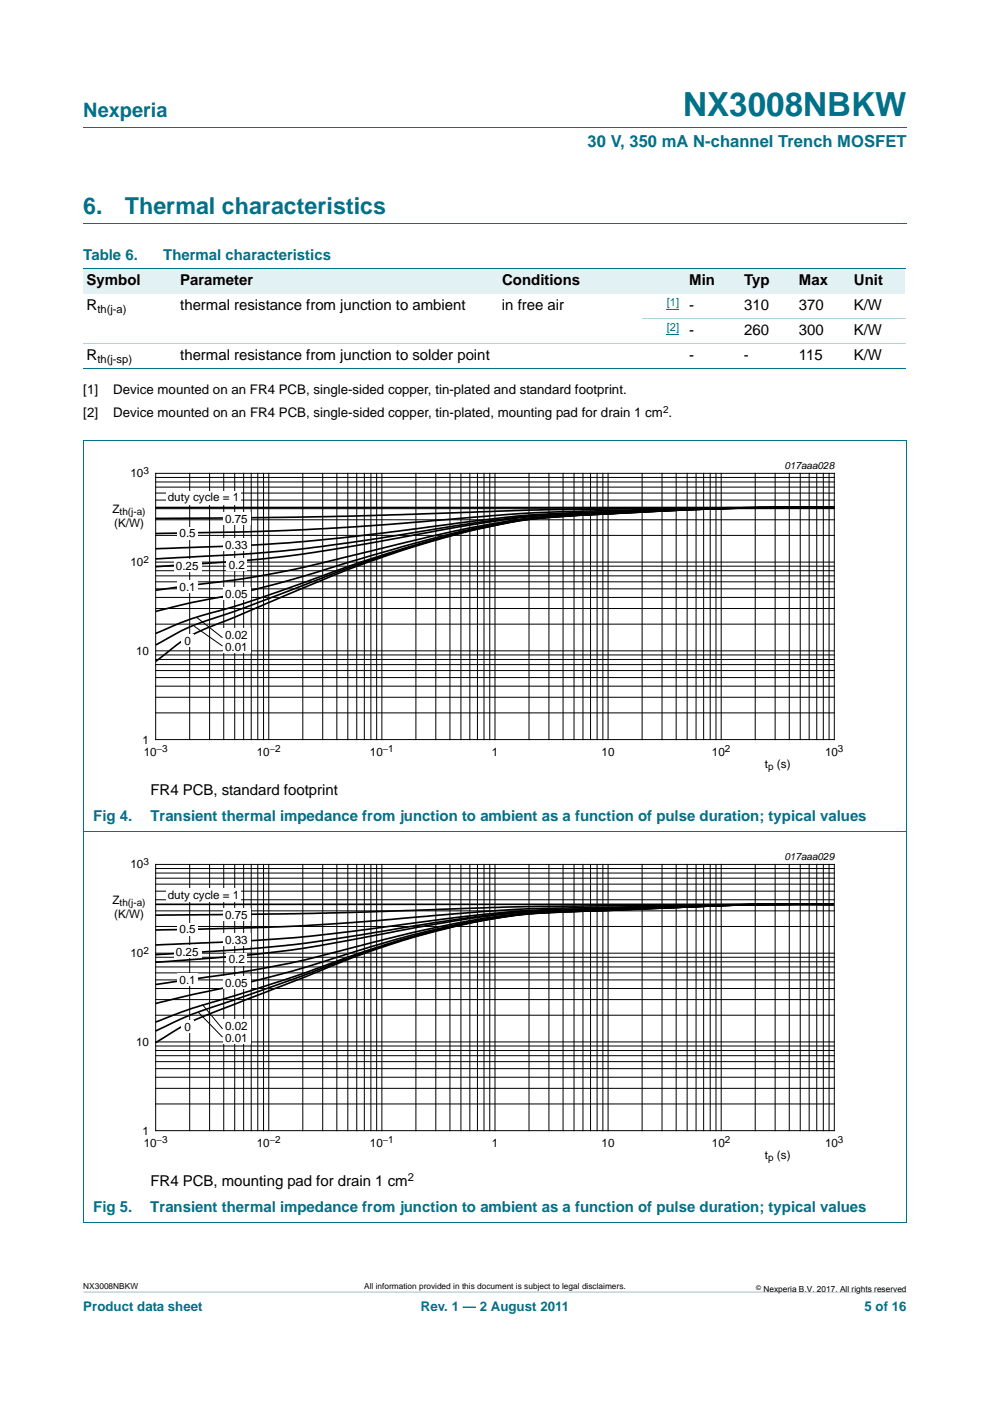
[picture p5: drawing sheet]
<svg xmlns="http://www.w3.org/2000/svg" width="210mm" height="297mm" viewBox="0 0 210 297" stroke-linecap="round" stroke-linejoin="round" font-family="sans-serif">
<path d="M17.7 273.9l174.6 .1z" fill="#00718a"/>
<path d="M17.7 27h174.6M17.7 47.4h174.6" fill="none" stroke="#00718a" stroke-width=".21"/>
<g fill="#e2f1f4">
<path d="M17.7 57h19.8v5.3h-19.8z"/>
<path d="M37.5 57h68.3v5.3h-68.3z"/>
<path d="M105.8 57h30.4v5.3h-30.4z"/>
<path d="M136.2 57h20.9v5.3h-20.9z"/>
<path d="M157.1 57h11.7v5.3h-11.7z"/>
<path d="M168.8 57h11.6v5.3h-11.6z"/>
<path d="M180.4 57h11.6v5.3h-11.6z"/>
</g>
<path d="M141.4 65.5h2.7M141.4 70.8h2.7" fill="none" stroke="#00f" stroke-width=".21"/>
<path d="M17.7 57h174.3M17.7 78.1h174.3M17.6 176.2h174.7M17.6 259.1h174.7M17.7 259.1v-165.8h174.6v165.8" fill="none" stroke="#00718a" stroke-width=".21"/>
<path d="M17.7 72.8h174.3M136.2 67.5h55.8" fill="none" stroke="#a5d5dc" stroke-width=".21"/>
<path d="M20.3 97.5h169.4v66.4h-169.4z" fill="none" stroke="#fff" stroke-width=".21"/>
<g fill="none" stroke="#000" stroke-width=".21">
<path d="M33 100.4h144v56.4h-144zM33 119.2h144M33 113.5h144M33 110.2h144M33 107.9h144M33 106h144M33 104.5h144M33 103.3h144M33 102.2h144M33 101.2h144M40.2 100.4v56.4M44.5 100.4v56.4"/>
<path d="M47.5 100.4v56.4M49.8 100.4v56.4M51.7 100.4v56.4M53.3 100.4v56.4M54.7 100.4v56.4M55.9 100.4v56.4M57 100.4v56.4M64.2 100.4v56.4M68.4 100.4v56.4M71.4 100.4v56.4M73.8 100.4v56.4M75.7 100.4v56.4"/>
<path d="M77.3 100.4v56.4M78.7 100.4v56.4M79.9 100.4v56.4M81 100.4v56.4M88.2 100.4v56.4M92.4 100.4v56.4M95.4 100.4v56.4M97.8 100.4v56.4M99.7 100.4v56.4M101.3 100.4v56.4M102.7 100.4v56.4M103.9 100.4v56.4"/>
<path d="M105 100.4v56.4M112.2 100.4v56.4M116.4 100.4v56.4M119.4 100.4v56.4M121.8 100.4v56.4M123.6 100.4v56.4M125.3 100.4v56.4M126.6 100.4v56.4M127.9 100.4v56.4M129 100.4v56.4M136.2 100.4v56.4M140.4 100.4v56.4"/>
<path d="M143.4 100.4v56.4M145.7 100.4v56.4M147.6 100.4v56.4M149.2 100.4v56.4M150.6 100.4v56.4M151.9 100.4v56.4M153 100.4v56.4M160.2 100.4v56.4M164.4 100.4v56.4M167.4 100.4v56.4M169.7 100.4v56.4M171.6 100.4v56.4"/>
<path d="M173.2 100.4v56.4M174.6 100.4v56.4M175.8 100.4v56.4M33 139.8h144M33 138.9h144M33 138h144M33 132.3h144M33 129h144M33 126.7h144M33 124.8h144M33 123.4h144M33 122.1h144"/>
<path d="M33 121h144M33 120h144M33 151.1h144M33 147.8h144M33 145.5h144M33 143.7h144M33 142.2h144M33 140.9h144"/>
</g>
<path d="M33.2 107.6h143.5M176.7 107.6h-22.1l-36.4 .4-44.9 1.5-40.1 .4M176.7 107.6l-28.2 .2-31.6 .8-10.2 .5-23.9 2.1-13.7 .9-16.3 .6-19.6 .4M176.7 107.6l-22.1 .1-30 .9a219.1 219.1 0 0 0-29.1 2.5l-20.6 2.7-13.4 1.3-9.6 .6-18.7 .6M176.7 107.6l-18.6 .1-30.9 1a186.4 186.4 0 0 0-31.7 3l-22.7 3.5a254.1 254.1 0 0 1-25.1 2.5l-14.5 .8M176.7 107.6l-19.5 .1-31.8 1.1a207 207 0 0 0-37.2 4.6l-14.9 2.6a238.4 238.4 0 0 1-25.6 3.2l-14.5 .9M176.7 107.6l-20.4 .1-30.9 1.3a136.6 136.6 0 0 0-28.2 3.4l-22.3 5.3a222 222 0 0 1-36.5 6.7l-5.2 .7M176.7 107.6h-11.9l-13.7 .3-25.7 1.1a132 132 0 0 0-20.4 2.2l-7.8 1.6-10 2.6-12.3 3.5-12.5 3.9-11.5 2.9a214.9 214.9 0 0 0-17.7 3.9M176.7 107.6h-11.9l-13.7 .3-23.1 1.1a172.2 172.2 0 0 0-19.6 1.6 247.4 247.4 0 0 0-40.5 11.7l-5.5 2a222.9 222.9 0 0 1-21.4 6.8l-2.6 .9-5.2 2.2M176.7 107.6l-20.4 .1-11.8 .4-16.5 .9a194.4 194.4 0 0 0-19.6 1.7l-10.6 2.3-11.5 3.2a346.5 346.5 0 0 0-27.4 10l-9 3.4-6 2a47.7 47.7 0 0 0-10.7 5.1M176.7 107.6l-22.1 .2-10.1 .3-15.6 .9a136.5 136.5 0 0 0-23.9 2.4l-3.5 .7a246.3 246.3 0 0 0-42.6 14.9l-9.5 4a52.9 52.9 0 0 0-11 5l-5.2 4.1" fill="none" stroke="#000" stroke-width=".35"/>
<g fill="#fff">
<path d="M35.2 104.1h15.9v2.9h-15.9z"/>
<path d="M47.3 108.6h5.9v2.6h-5.9z"/>
<path d="M37.6 111.7h4.4v2.6h-4.4z"/>
<path d="M47.3 114.2h5.9v2.6h-5.9z"/>
<path d="M36.9 118.6h5.8v2.6h-5.8z"/>
<path d="M48 118.4h4.4v2.6h-4.4z"/>
<path d="M37.6 123.1h4.4v2.6h-4.4z"/>
<path d="M47.3 124.5h5.9v2.6h-5.9z"/>
<path d="M47.3 133.3h5.9v2.6h-5.9z"/>
<path d="M47.3 135.7h5.9v2.6h-5.9z"/>
<path d="M38.5 134.4h2.6v2.6h-2.6z"/>
</g>
<g fill="none" stroke="#000" stroke-width=".21">
<path d="M41.2 132.8l6 4.2M41.7 130.9l5.5 4.3M33 183.3h144v56.4h-144zM33 196.4h144M33 193.1h144M33 190.8h144M33 188.9h144M33 187.5h144M33 186.2h144M33 185.1h144M33 184.1h144M40.2 183.3v56.4"/>
<path d="M44.5 183.3v56.4M47.5 183.3v56.4M49.8 183.3v56.4M51.7 183.3v56.4M53.3 183.3v56.4M54.7 183.3v56.4M55.9 183.3v56.4M57 183.3v56.4M64.2 183.3v56.4M68.4 183.3v56.4M71.4 183.3v56.4M73.8 183.3v56.4"/>
<path d="M75.7 183.3v56.4M77.3 183.3v56.4M78.7 183.3v56.4M79.9 183.3v56.4M81 183.3v56.4M88.2 183.3v56.4M92.4 183.3v56.4M95.4 183.3v56.4M97.8 183.3v56.4M99.7 183.3v56.4M101.3 183.3v56.4M102.7 183.3v56.4"/>
<path d="M103.9 183.3v56.4M105 183.3v56.4M112.2 183.3v56.4M116.4 183.3v56.4M119.4 183.3v56.4M121.8 183.3v56.4M123.6 183.3v56.4M125.3 183.3v56.4M126.6 183.3v56.4M127.9 183.3v56.4M129 183.3v56.4M136.2 183.3v56.4"/>
<path d="M140.4 183.3v56.4M143.4 183.3v56.4M145.7 183.3v56.4M147.6 183.3v56.4M149.2 183.3v56.4M150.6 183.3v56.4M151.9 183.3v56.4M153 183.3v56.4M160.2 183.3v56.4M164.4 183.3v56.4M167.4 183.3v56.4M169.7 183.3v56.4"/>
<path d="M171.6 183.3v56.4M173.2 183.3v56.4M174.6 183.3v56.4M175.8 183.3v56.4M33 215.2h144M33 211.9h144M33 209.6h144M33 207.8h144M33 206.3h144M33 205h144M33 203.9h144M33 203h144"/>
<path d="M33 202.1h144M33 234.1h144M33 230.8h144M33 228.4h144M33 226.6h144M33 225.1h144M33 223.8h144M33 222.7h144M33 221.8h144M33 220.9h144"/>
</g>
<path d="M20.3 180.5h169.4v66.3h-169.4z" fill="none" stroke="#fff" stroke-width=".21"/>
<path d="M33.2 191.7h143.5M176.7 191.7l-62.3 .5-47.8 1.5-33.4 .3M176.7 191.7l-17.7 .1-46.3 .9-11.2 .6-24 2.1-12.7 .8-13.9 .6-17.7 .4M176.7 191.7l-18.7 .1-35.4 .9a273.7 273.7 0 0 0-38.1 3.4l-9.7 1.3a419.1 419.1 0 0 1-39.9 2.9h-1.7M176.7 191.7l-16.7 .1-36.4 1a213.2 213.2 0 0 0-37.3 3.8l-11.5 1.9a335.6 335.6 0 0 1-39.9 3.8l-1.7 .1M176.7 191.7l-17.7 .1-36.4 1.1a204.4 204.4 0 0 0-38.1 4.5l-10.7 2a280.6 280.6 0 0 1-37.2 4.4l-3.4 .2M176.7 191.7l-22.2 .2-29.1 1.1a156.8 156.8 0 0 0-40 5.2l-9.6 2.5a249.3 249.3 0 0 1-38.3 7.4l-4.3 .6M176.7 191.7l-20.4 .2-29.2 1.1a148.9 148.9 0 0 0-23 1.7 235.2 235.2 0 0 0-36.3 9.4 290.3 290.3 0 0 1-29.4 7.3l-5.2 1.3M176.7 191.7l-20.4 .2-27.5 1.1a252.4 252.4 0 0 0-20.4 1.1 194.3 194.3 0 0 0-43 11.9l-14.5 4.8a144.5 144.5 0 0 0-17.7 5.8M176.7 191.7l-20.4 .2-28.3 1.2a223.5 223.5 0 0 0-19.6 1.1 178.3 178.3 0 0 0-43 12.2l-12.7 4.5a192.3 192.3 0 0 0-15.2 5.5l-4.3 2.1M176.7 191.7l-19.6 .2-31.7 1.2a131.9 131.9 0 0 0-24.8 2.4 186.5 186.5 0 0 0-36.3 11.8l-15.5 6a58.8 58.8 0 0 0-15.6 7.7" fill="none" stroke="#000" stroke-width=".35"/>
<path d="M35.2 188.4h15.9v2.9h-15.9z" fill="#fff"/>
<path d="M42 214.6l5.2 5.3M42.9 213l4.3 5.1" fill="none" stroke="#000" stroke-width=".21"/>
<g fill="#fff">
<path d="M47.3 192.5h5.9v2.6h-5.9z"/>
<path d="M37.6 195.7h4.4v2.6h-4.4z"/>
<path d="M47.3 197.8h5.9v2.6h-5.9z"/>
<path d="M36.9 200.5h5.8v2.6h-5.8z"/>
<path d="M48 202h4.4v2.6h-4.4z"/>
<path d="M37.6 206.3h4.4v2.6h-4.4z"/>
<path d="M47.3 207.1h5.9v2.5h-5.9z"/>
<path d="M47.3 216.2h5.9v2.6h-5.9z"/>
<path d="M47.3 218.6h5.9v2.6h-5.9z"/>
<path d="M38.5 216.3h2.6v2.6h-2.6z"/>
</g>
<text font-size="7" fill="#00718a" x="144.9" y="24.6">NX3008NBKW</text>
<g font-size="4.9" fill="#00718a">
<text x="17.7" y="45.4">6.</text>
<text x="26.5" y="45.4">Thermal characteristics</text>
</g>
<text font-size="4.2" fill="#00718a" x="17.7" y="24.9">Nexperia</text>
<text font-size="3.5" fill="#00718a" x="124.6" y="31.1">30 V, 350 mA N-channel Trench MOSFET</text>
<g font-size="3.2" fill="#00718a">
<text x="17.7" y="55.2">Table 6.</text>
<text x="34.6" y="55.2">Thermal characteristics</text>
<text x="19.8" y="174.1">Fig 4.</text>
<text x="31.9" y="174.1">Transient thermal impedance from junction to ambient as a function of pulse duration; typical values</text>
<text x="19.8" y="257">Fig 5.</text>
<text x="31.9" y="257">Transient thermal impedance from junction to ambient as a function of pulse duration; typical values</text>
</g>
<g font-size="3.2">
<text x="18.4" y="60.5">Symbol</text>
<text x="18.4" y="65.8">R</text>
<text x="38.2" y="60.5">Parameter</text>
<text x="38.2" y="65.8">thermal resistance from junction to ambient</text>
<text x="106.5" y="65.8">in free air</text>
<text x="106.5" y="60.5">Conditions</text>
<text x="146.2" y="60.5">Min</text>
<text x="146.2" y="65.8">-</text>
<text x="157.8" y="60.5">Typ</text>
<text x="157.8" y="65.8">310</text>
<text x="169.5" y="65.8">370</text>
<text x="169.5" y="60.5">Max</text>
<text x="181.1" y="65.8">K/W</text>
<text x="181.1" y="60.5">Unit</text>
<text x="146.2" y="71.1">-</text>
<text x="157.8" y="71.1">260</text>
<text x="169.5" y="71.1">300</text>
<text x="181.1" y="71.1">K/W</text>
<text x="18.4" y="76.4">R</text>
<text x="38.2" y="76.4">thermal resistance from junction to solder point</text>
<text x="146.2" y="76.4">-</text>
<text x="157.8" y="76.4">-</text>
<text x="169.4" y="76.4">115</text>
<text x="181.1" y="76.4">K/W</text>
<text x="31.9" y="168.5">FR4 PCB, standard footprint</text>
<text x="31.9" y="251.4">FR4 PCB, mounting pad for drain 1 cm</text>
</g>
<g font-size="2.8">
<text x="17.7" y="83.5">[1]</text>
<text x="24" y="83.5">Device mounted on an FR4 PCB, single-sided copper, tin-plated and standard footprint.</text>
<text x="17.7" y="88.5">[2]</text>
<text x="24" y="88.5">Device mounted on an FR4 PCB, single-sided copper, tin-plated, mounting pad for drain 1 cm .</text>
</g>
<g font-size="2.8" fill="#00718a">
<text x="17.7" y="277.9">Product data sheet</text>
<text x="89.3" y="277.9">Rev. 1 — 2 August 2011</text>
<text x="183.4" y="277.9">5 of 16</text>
</g>
<g font-size="2.5">
<text x="27.7" y="101.2">10</text>
<text x="35.6" y="106.2">duty cycle = 1</text>
<text x="23.9" y="108.7">Z</text>
<text x="24.2" y="111.7">(K/W)</text>
<text x="38.1" y="113.8">0.5</text>
<text x="47.8" y="110.8">0.75</text>
<text x="47.8" y="116.4">0.33</text>
<text x="27.7" y="120">10</text>
<text x="37.3" y="120.9">0.25</text>
<text x="38.1" y="125.3">0.1</text>
<text x="48.5" y="120.7">0.2</text>
<text x="47.8" y="126.7">0.05</text>
<text x="39.1" y="136.7">0</text>
<text x="47.8" y="135.5">0.02</text>
<text x="47.8" y="137.9">0.01</text>
<text x="28.9" y="138.8">10</text>
<text x="30.2" y="157.7">1</text>
<text x="30.5" y="160.2">10</text>
<text x="54.5" y="160.2">10</text>
<text x="78.5" y="160.2">10</text>
<text x="104.3" y="160.2">1</text>
<text x="127.6" y="160.2">10</text>
<text x="151" y="160.2">10</text>
<text x="175" y="160.2">10</text>
<text x="162.2" y="162.7">t</text>
<text x="164.8" y="162.7">(s)</text>
<text x="27.7" y="184.1">10</text>
<text x="23.9" y="191.7">Z</text>
<text x="35.6" y="190.5">duty cycle = 1</text>
<text x="24.2" y="194.7">(K/W)</text>
<text x="38.1" y="197.8">0.5</text>
<text x="47.8" y="194.8">0.75</text>
<text x="27.7" y="202.9">10</text>
<text x="37.3" y="202.7">0.25</text>
<text x="47.8" y="200">0.33</text>
<text x="38.1" y="208.6">0.1</text>
<text x="47.8" y="209.3">0.05</text>
<text x="48.5" y="204.3">0.2</text>
<text x="28.9" y="221.8">10</text>
<text x="39.1" y="218.5">0</text>
<text x="47.8" y="218.5">0.02</text>
<text x="47.8" y="220.9">0.01</text>
<text x="30.2" y="240.6">1</text>
<text x="30.5" y="243.1">10</text>
<text x="54.5" y="243.1">10</text>
<text x="78.5" y="243.1">10</text>
<text x="104.3" y="243.1">1</text>
<text x="127.6" y="243.1">10</text>
<text x="151" y="243.1">10</text>
<text x="162.2" y="245.6">t</text>
<text x="164.8" y="245.6">(s)</text>
<text x="175" y="243.1">10</text>
</g>
<g font-size="2.4" fill="#00f">
<text x="141.4" y="64.8">[1]</text>
<text x="141.4" y="70.1">[2]</text>
</g>
<g font-size="2.4">
<text x="20.7" y="66.4">th(j-a)</text>
<text x="20.7" y="76.9">th(j-sp)</text>
<text x="86.5" y="250.4">2</text>
</g>
<g font-size="2.1">
<text x="140.6" y="87.6">2</text>
<text x="30.4" y="100.5">3</text>
<text x="166.4" y="99.5">017aaa028</text>
<text x="25.4" y="109.2">th(j-a)</text>
<text x="30.4" y="119.3">2</text>
<text x="33.2" y="159.5">−3</text>
<text x="57.2" y="159.5">−2</text>
<text x="81.2" y="159.5">−1</text>
<text x="153.8" y="159.5">2</text>
<text x="177.7" y="159.5">3</text>
<text x="162.9" y="163.2">p</text>
<text x="30.4" y="183.4">3</text>
<text x="166.4" y="182.4">017aaa029</text>
<text x="25.4" y="192.2">th(j-a)</text>
<text x="30.4" y="202.2">2</text>
<text x="33.2" y="242.4">−3</text>
<text x="57.2" y="242.4">−2</text>
<text x="81.2" y="242.4">−1</text>
<text x="153.8" y="242.4">2</text>
<text x="177.7" y="242.4">3</text>
<text x="162.9" y="246.1">p</text>
</g>
<g font-size="1.8">
<text x="17.7" y="273.3">NX3008NBKW</text>
<text x="77.2" y="273.3">All information provided in this document is subject to legal disclaimers.</text>
<text x="161.9" y="273.9">Nexperia B.V. 2017. All rights reserved</text>
</g>
<text font-size="1.4" x="160.4" y="273.4">©</text>
</svg>
